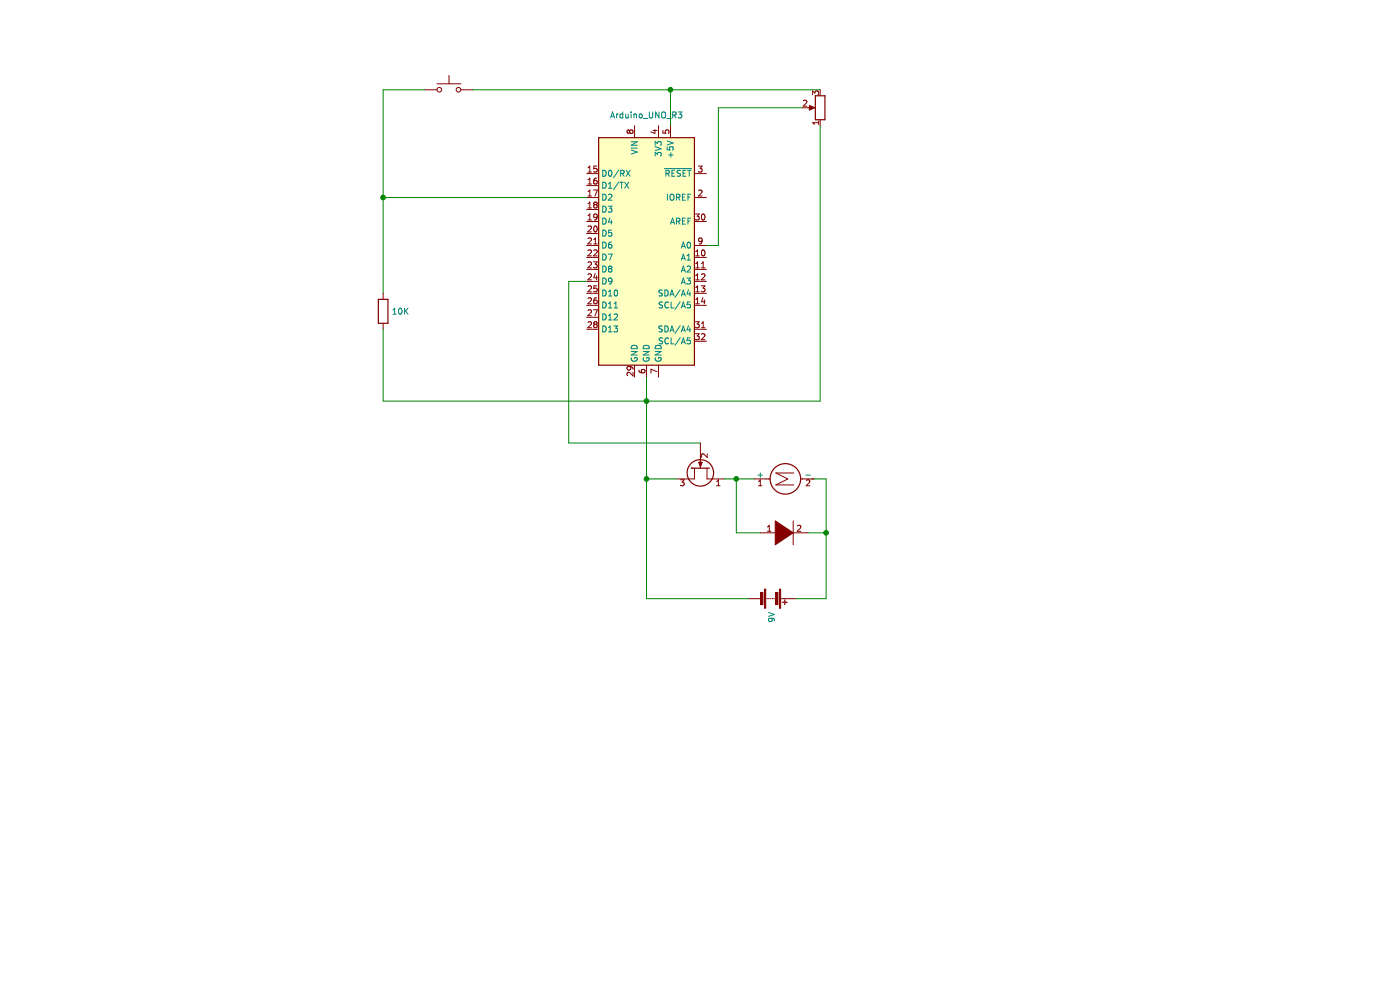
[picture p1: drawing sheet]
EESchema Schematic File Version 4
EELAYER 30 0
EELAYER END
$Descr A4 11693 8268
encoding utf-8
Sheet 1 1
Title ""
Date ""
Rev ""
Comp ""
Comment1 ""
Comment2 ""
Comment3 ""
Comment4 ""
$EndDescr
$Comp
L MCU_Module:Arduino_UNO_R3 A?
U 1 1
P 5400 2050
F 0 "A?" H 5400 3231 50  0001 C CNN
F 1 "Arduino_UNO_R3" H 5400 3139 50  0000 C CNN
F 2 "Module:Arduino_UNO_R3" H 5400 2050 50  0001 C CIN
F 3 "https://www.arduino.cc/en/Main/arduinoBoardUno" H 5400 2050 50  0001 C CNN
	1    5400 2050
	1    0    0    -1  
$EndComp
$Comp
L Switch:SW_Push SW?
U 1 1
P 3750 750
F 0 "SW?" H 3750 1035 50  0001 C CNN
F 1 "SW_Push" H 3750 944 50  0001 C CNN
F 2 "" H 3750 950 50  0001 C CNN
F 3 "~" H 3750 950 50  0001 C CNN
	1    3750 750 
	1    0    0    -1  
$EndComp
$Comp
L Device:R R?
U 1 1
P 3200 2600
F 0 "R?" H 3270 2646 50  0001 L CNN
F 1 "10K" H 3270 2600 50  0000 L CNN
F 2 "" V 3130 2600 50  0001 C CNN
F 3 "~" H 3200 2600 50  0001 C CNN
	1    3200 2600
	1    0    0    -1  
$EndComp
$Comp
L Device:R_POT RV?
U 1 1
P 6850 900
F 0 "RV?" H 6781 946 50  0001 R CNN
F 1 "R_POT" H 6781 855 50  0001 R CNN
F 2 "" H 6850 900 50  0001 C CNN
F 3 "~" H 6850 900 50  0001 C CNN
	1    6850 900 
	-1   0    0    1   
$EndComp
Wire Wire Line
	3550 750  3200 750 
Wire Wire Line
	3200 3350 5400 3350
Wire Wire Line
	5400 3350 5400 3150
Wire Wire Line
	3200 2750 3200 3350
Wire Wire Line
	3200 750  3200 1650
Wire Wire Line
	4900 1650 3200 1650
Connection ~ 3200 1650
Wire Wire Line
	3200 1650 3200 2450
Wire Wire Line
	5600 1050 5600 750 
Wire Wire Line
	3950 750  5600 750 
Wire Wire Line
	5600 750  6850 750 
Connection ~ 5600 750 
Wire Wire Line
	6700 900  6000 900 
Wire Wire Line
	6000 900  6000 2050
Wire Wire Line
	6000 2050 5900 2050
Wire Wire Line
	6850 1050 6850 3350
Wire Wire Line
	6850 3350 5400 3350
Connection ~ 5400 3350
Wire Wire Line
	4900 2350 4750 2350
Connection ~ 6900 4450
Wire Wire Line
	6900 5000 6650 5000
Wire Wire Line
	6900 4450 6900 5000
Wire Wire Line
	6900 4000 6800 4000
Wire Wire Line
	6900 4450 6900 4000
Wire Wire Line
	6750 4450 6900 4450
Wire Wire Line
	6150 4000 6300 4000
Connection ~ 6150 4000
Wire Wire Line
	6150 4450 6350 4450
Wire Wire Line
	6150 4000 6150 4450
Wire Wire Line
	6050 4000 6150 4000
$Comp
L Motor:Motor_DC M?
U 1 1
P 6500 4000
F 0 "M?" H 6658 3996 50  0001 L CNN
F 1 "Motor_DC" H 6658 3905 50  0001 L CNN
F 2 "" H 6500 3910 50  0001 C CNN
F 3 "~" H 6500 3910 50  0001 C CNN
	1    6500 4000
	0    -1   -1   0   
$EndComp
$Comp
L Device:Q_NJFET_DGS Q?
U 1 1
P 5850 3900
F 0 "Q?" H 6041 3946 50  0001 L CNN
F 1 "Q_NJFET_DGS" H 6041 3855 50  0001 L CNN
F 2 "" H 6050 4000 50  0001 C CNN
F 3 "~" H 5850 3900 50  0001 C CNN
	1    5850 3900
	0    1    1    0   
$EndComp
$Comp
L Device:Battery BT?
U 1 1
P 6450 5000
F 0 "BT?" H 6558 5046 50  0001 L CNN
F 1 "9V" H 6558 5000 50  0000 L CNN
F 2 "" V 6450 5060 50  0001 C CNN
F 3 "~" V 6450 5060 50  0001 C CNN
	1    6450 5000
	0    1    1    0   
$EndComp
$Comp
L pspice:DIODE D?
U 1 1
P 6550 4450
F 0 "D?" H 6550 4715 50  0001 C CNN
F 1 "DIODE" H 6550 4624 50  0001 C CNN
F 2 "" H 6550 4450 50  0001 C CNN
F 3 "~" H 6550 4450 50  0001 C CNN
	1    6550 4450
	1    0    0    -1  
$EndComp
Wire Wire Line
	4750 2350 4750 3700
Wire Wire Line
	4750 3700 5850 3700
Wire Wire Line
	5400 3350 5400 4000
Wire Wire Line
	5400 5000 6250 5000
Wire Wire Line
	5400 4000 5650 4000
Connection ~ 5400 4000
Wire Wire Line
	5400 4000 5400 5000
$EndSCHEMATC
